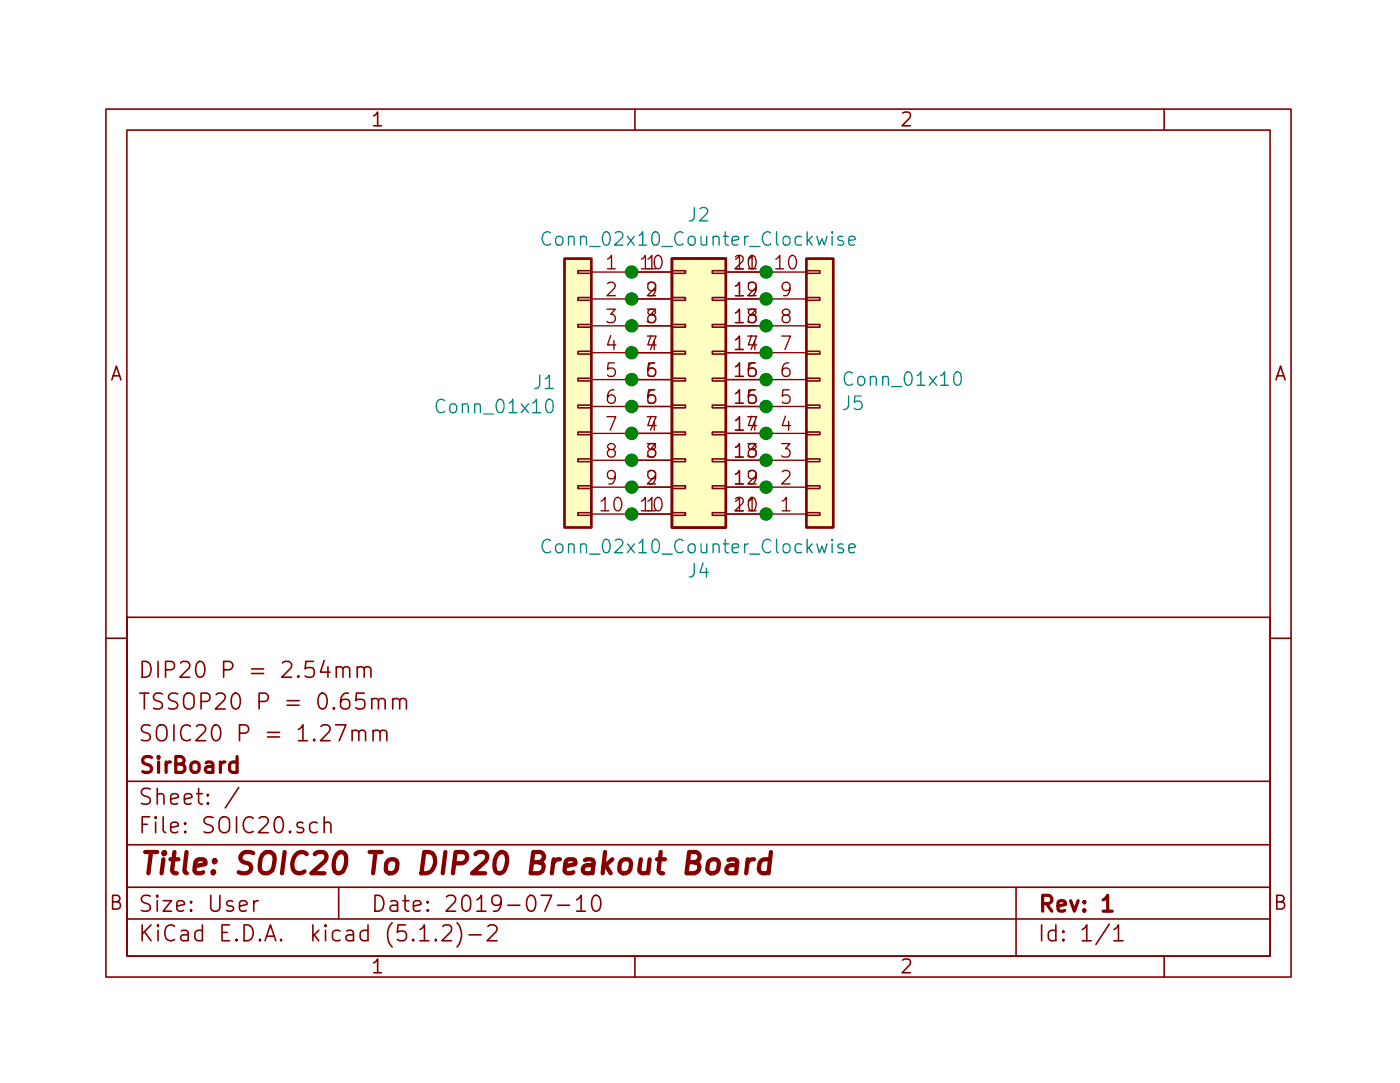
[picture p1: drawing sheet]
<svg xmlns="http://www.w3.org/2000/svg" width="132mm" height="102mm" viewBox="0 0 132 102" stroke-linecap="round" stroke-linejoin="round" font-family="sans-serif">
<g fill="none" stroke="#840000" stroke-width=".15">
<path d="M10 10.3h112v82h-112zM12 12.3h108v78h-108zM60 10.3v2M110 10.3v2M54.6 38.3h1.3v.2h-1.3zM54.6 35.7h1.3v.3h-1.3zM54.6 33.2h1.3v.2h-1.3zM54.6 30.7h1.3v.2h-1.3zM54.6 28.1h1.3v.3h-1.3zM54.6 25.6h1.3v.2h-1.3zM63.5 38.3h1.3v.2h-1.3zM63.5 35.7h1.3v.3h-1.3z"/>
<path d="M63.5 33.2h1.3v.2h-1.3zM63.5 30.7h1.3v.2h-1.3zM63.5 28.1h1.3v.3h-1.3zM63.5 25.6h1.3v.2h-1.3zM67.3 38.3h1.3v.2h-1.3zM67.3 35.7h1.3v.3h-1.3zM67.3 33.2h1.3v.2h-1.3zM67.3 30.7h1.3v.2h-1.3zM67.3 28.1h1.3v.3h-1.3zM67.3 25.6h1.3v.2h-1.3zM76.2 25.6h1.3v.2h-1.3zM76.2 28.1h1.3v.3h-1.3z"/>
<path d="M76.2 30.7h1.3v.2h-1.3zM76.2 33.2h1.3v.2h-1.3zM76.2 35.7h1.3v.3h-1.3zM76.2 38.3h1.3v.2h-1.3zM12 58.3h108v32h-108zM54.6 48.4h1.3v.3h-1.3zM54.6 45.9h1.3v.2h-1.3zM54.6 43.4h1.3v.2h-1.3zM54.6 40.8h1.3v.3h-1.3zM63.5 48.4h1.3v.3h-1.3zM63.5 45.9h1.3v.2h-1.3zM63.5 43.4h1.3v.2h-1.3z"/>
<path d="M63.5 40.8h1.3v.3h-1.3zM67.3 48.4h1.3v.3h-1.3zM67.3 45.9h1.3v.2h-1.3zM67.3 43.4h1.3v.2h-1.3zM67.3 40.8h1.3v.3h-1.3zM76.2 40.8h1.3v.3h-1.3zM76.2 43.4h1.3v.2h-1.3zM76.2 45.9h1.3v.2h-1.3zM76.2 48.4h1.3v.3h-1.3zM10 60.3h2M12 79.8h108M12 73.8h108"/>
<path d="M22.6 74.4l-1.3 1.9M30 77.7a.5 .5 0 0 0-.7 .1v.6a.47 .47 0 0 0 .5 .3l.2-.1M30.6 77.8a.38 .38 0 0 1 .7 .1v.8M30.6 77.2v1.5M31.8 63.1a.38 .38 0 0 1 .6 .1v.8M31.8 63v1M32.4 63.2l.2-.2 .4 .1v.1v.8M33.3 69.1a.38 .38 0 0 1 .6 .1v.8M33.3 69v1M33.8 63.1a.41 .41 0 0 1 .6 .1v.8M33.8 63v1M33.9 69.2l.2-.2 .4 .1v.1v.8"/>
<path d="M34.4 63.2l.1-.1a.37 .37 0 0 1 .6 .1v.8M35.1 66.1a.38 .38 0 0 1 .7 .1v.8M35.1 66v1M35.3 69.1a.41 .41 0 0 1 .6 .1v.8M35.3 69v1M35.8 66.2l.2-.2 .3 .1 .1 .1v.8M35.9 69.2l.1-.1a.37 .37 0 0 1 .6 .1v.8M37.1 66.1a.41 .41 0 0 1 .7 .1v.8M37.1 66v1M37.8 66.2v-.1a.37 .37 0 0 1 .6 .1v.8M120 60.3h2M12 86.8h108"/>
<path d="M12 83.8h108M24 85.1v1M24.4 85.1l-.3 .1-.1 .2M32 83.8v3M39.7 88.9h.8M41.2 88.7v.1v.1l-.1-.1 .1-.1v.2M41.8 87.5l.2-.1h.4a.41 .41 0 0 1 .2 .6l-.8 .9h.9M43.2 87.2a1.71 1.71 0 0 1 0 2.3M44.3 88.3h1.2M46.1 87.5l.2-.1h.5a.37 .37 0 0 1 .1 .6l-.9 .9h1M51.1 84.6h1l-.6 1.5M52.7 85.5h1.1"/>
<path d="M54.5 85l.4-.4v1.5M54.5 86.1h.8M56.1 84.7a.36 .36 0 0 1 .6 .2 .88 .88 0 0 1-.3 1.2 .37 .37 0 0 1-.4-.3 1.2 1.2 0 0 1 .1-1.1zM60 90.3v2M96 83.8v6.5M104.8 87.3l-1.2 1.9M105.3 87.8l.3-.2 .1-.2v1.5M105.3 88.9h.8M110 90.3v2"/>
</g>
<path d="M104.2 85l.5-.4v1.5M104.2 86.1h.9" fill="none" stroke="#840000" stroke-width=".3"/>
<path d="M65 81.5h.7a.5 .5 0 0 0 .4-.5 .5 .5 0 0 0-.3-.5h-.7l-.2 2h.7a.53 .53 0 0 0 .5-.5 .53 .53 0 0 0-.4-.5M67 81.4a.53 .53 0 0 1 .5-.2 .53 .53 0 0 1 .4 .4v.5a.54 .54 0 0 1-.6 .4 .54 .54 0 0 1-.5-.4zM68.8 81.2h.2h.6l.1 .3-.2 1M69.6 81.6l-.2 .1h-.4a.4 .4 0 0 0-.4 .4 .4 .4 0 0 0 .3 .4h.5l.2-.1M70.7 81.2l-.2 1.3M71.2 81.2a.55 .55 0 0 0-.6 .4M72.8 81.2a.68 .68 0 0 0-1 .4l-.1 .5 .1 .2 .2 .2h.4l.2-.1M72.8 80.5l-.2 2" fill="none" stroke="#840000" stroke-width=".41"/>
<g fill="#ffffc2" stroke="#ffffc2" stroke-width=".09">
<path d="M76.2 24.4h2.5v25.4h-2.5z"/>
<path d="M53.3 24.4h2.6v25.4h-2.6z"/>
<path d="M63.5 24.4h5.1v25.4h-5.1z"/>
</g>
<path d="M53.3 24.4h2.6v25.4h-2.6zM63.5 24.4h5.1v25.4h-5.1zM76.2 24.4h2.5v25.4h-2.5z" fill="none" stroke="#840000" stroke-width=".25"/>
<g fill="none" stroke="#840000" stroke-width=".13">
<path d="M55.9 25.7h7.6M55.9 38.4h7.6M55.9 35.9h7.6M55.9 33.3h7.6M55.9 30.8h7.6M55.9 28.2h7.6M68.6 25.7h7.6M68.6 38.4h7.6M68.6 35.9h7.6M68.6 33.3h7.6M68.6 30.8h7.6M68.6 28.2h7.6"/>
<path d="M55.9 48.6h7.6M55.9 46h7.6M55.9 43.5h7.6M55.9 40.9h7.6M68.6 48.6h7.6M68.6 46h7.6M68.6 43.5h7.6M68.6 40.9h7.6"/>
</g>
<path d="M51.7 37.8a.29 .29 0 0 1 .3-.1 .29 .29 0 0 1 .2 .3l.1 .2a.62 .62 0 0 1-.3 .8l-.3-.1a1 1 0 0 1 0-1.1zM52 22a.52 .52 0 0 0-.6 0 .52 .52 0 0 0-.2 .6 .47 .47 0 0 0 .3 .5 .47 .47 0 0 0 .5-.1M79.7 22.4a.32 .32 0 0 0-.5 .1v.2a.4 .4 0 0 1 .5 .3l-.1 .2-.4-.1M80.2 22.7l.6-.1-.1-.2-.3-.1-.2 .2 .1 .6h.4M90.2 35.2h.1a.29 .29 0 0 1 .3-.1 .29 .29 0 0 1 .2 .3v.2a.62 .62 0 0 1-.3 .8l-.2-.1a1 1 0 0 1-.1-1.1zM52 51.1a.52 .52 0 0 0-.6 0 .52 .52 0 0 0-.2 .6 .47 .47 0 0 0 .3 .5 .47 .47 0 0 0 .5-.1M79.7 51.4a.32 .32 0 0 0-.5 .2v.1a.4 .4 0 0 1 .5 .3l-.1 .2h-.4M80.2 51.8l.6-.1-.1-.3h-.3l-.2 .2 .1 .6h.4" fill="none" stroke="#008484" stroke-width=".13"/>
<g fill="#008400" stroke="#008400" stroke-width=".25">
<circle cx="59.7" cy="25.7" r=".51"/>
<circle cx="59.7" cy="28.2" r=".51"/>
<circle cx="59.7" cy="30.8" r=".51"/>
<circle cx="59.7" cy="33.3" r=".51"/>
<circle cx="59.7" cy="35.9" r=".51"/>
<circle cx="59.7" cy="38.4" r=".51"/>
<circle cx="59.7" cy="40.9" r=".51"/>
<circle cx="59.7" cy="43.5" r=".51"/>
<circle cx="59.7" cy="46" r=".51"/>
<circle cx="59.7" cy="48.6" r=".51"/>
<circle cx="72.4" cy="25.7" r=".51"/>
<circle cx="72.4" cy="28.2" r=".51"/>
<circle cx="72.4" cy="30.8" r=".51"/>
<circle cx="72.4" cy="33.3" r=".51"/>
<circle cx="72.4" cy="35.9" r=".51"/>
<circle cx="72.4" cy="38.4" r=".51"/>
<circle cx="72.4" cy="40.9" r=".51"/>
<circle cx="72.4" cy="43.5" r=".51"/>
<circle cx="72.4" cy="46" r=".51"/>
<circle cx="72.4" cy="48.6" r=".51"/>
</g>
<text font-size="2.8" fill="#840000" x="13" y="82.6">Title: SOIC20 To DIP20 Breakout Board</text>
<g font-size="2.1" fill="#840000">
<text x="13" y="64.1">DIP20 P = 2.54mm</text>
<text x="13" y="70">SOIC20 P = 1.27mm</text>
<text x="13" y="67.1">TSSOP20 P = 0.65mm</text>
<text x="13" y="76">Sheet: /</text>
<text x="13" y="73">SirBoard</text>
<text x="13" y="78.7">File: SOIC20.sch</text>
<text x="13" y="88.9">KiCad E.D.A. kicad (5.1.2)-2</text>
<text x="13" y="86.2">Size: User</text>
<text x="35" y="86.2">Date: 2019-07-10</text>
<text x="98" y="86.2">Rev: 1</text>
<text x="98" y="88.9">Id: 1/1</text>
</g>
<g font-size="1.8" fill="#840000">
<text x="35" y="11.9">1</text>
<text x="85" y="11.9">2</text>
<text x="57.3" y="25.5">1</text>
<text x="57.3" y="28">2</text>
<text x="60.6" y="25.5">10</text>
<text x="61.1" y="25.5">1</text>
<text x="61.1" y="28">2</text>
<text x="69.5" y="25.5">11</text>
<text x="69.5" y="28">12</text>
<text x="73.3" y="25.5">10</text>
<text x="73.8" y="28">9</text>
<text x="10.4" y="35.9">A</text>
<text x="57.3" y="30.6">3</text>
<text x="57.3" y="33.1">4</text>
<text x="57.3" y="35.6">5</text>
<text x="61.1" y="35.6">5</text>
<text x="61.1" y="33.1">7</text>
<text x="61.1" y="30.6">8</text>
<text x="69.5" y="33.1">17</text>
<text x="69.5" y="30.6">18</text>
<text x="69.5" y="35.6">15</text>
<text x="73.8" y="35.6">6</text>
<text x="73.8" y="33.1">7</text>
<text x="73.8" y="30.6">8</text>
<text x="120.4" y="35.9">A</text>
<text x="57.3" y="38.2">6</text>
<text x="57.3" y="40.7">7</text>
<text x="61.1" y="40.7">7</text>
<text x="61.1" y="38.2">5</text>
<text x="69.5" y="40.7">14</text>
<text x="69.5" y="38.2">15</text>
<text x="73.8" y="40.7">4</text>
<text x="73.8" y="38.2">5</text>
<text x="57.3" y="43.3">8</text>
<text x="57.3" y="45.8">9</text>
<text x="61.1" y="43.3">8</text>
<text x="61.1" y="45.8">2</text>
<text x="69.5" y="45.8">12</text>
<text x="69.5" y="43.3">18</text>
<text x="73.8" y="45.8">2</text>
<text x="73.8" y="43.3">3</text>
<text x="56.8" y="48.3">10</text>
<text x="60.6" y="48.3">10</text>
<text x="61.1" y="48.3">1</text>
<text x="69.5" y="48.3">11</text>
<text x="73.8" y="48.3">1</text>
<text x="10.4" y="85.9">B</text>
<text x="120.4" y="85.9">B</text>
<text x="35" y="91.9">1</text>
<text x="85" y="91.9">2</text>
</g>
<g font-size="1.8" fill="#008484">
<text x="52.1" y="23.2">Conn_02x10_Counter_Clockwise</text>
<text x="65.1" y="20.9">J2</text>
<text x="41.6" y="39.1">Conn_01x10</text>
<text x="50.5" y="36.8">J1</text>
<text x="79.7" y="38.8">J5</text>
<text x="80.1" y="36.5">Conn_01x10</text>
<text x="52.1" y="52.3">Conn_02x10_Counter_Clockwise</text>
<text x="65.1" y="54.6">J4</text>
</g>
</svg>
